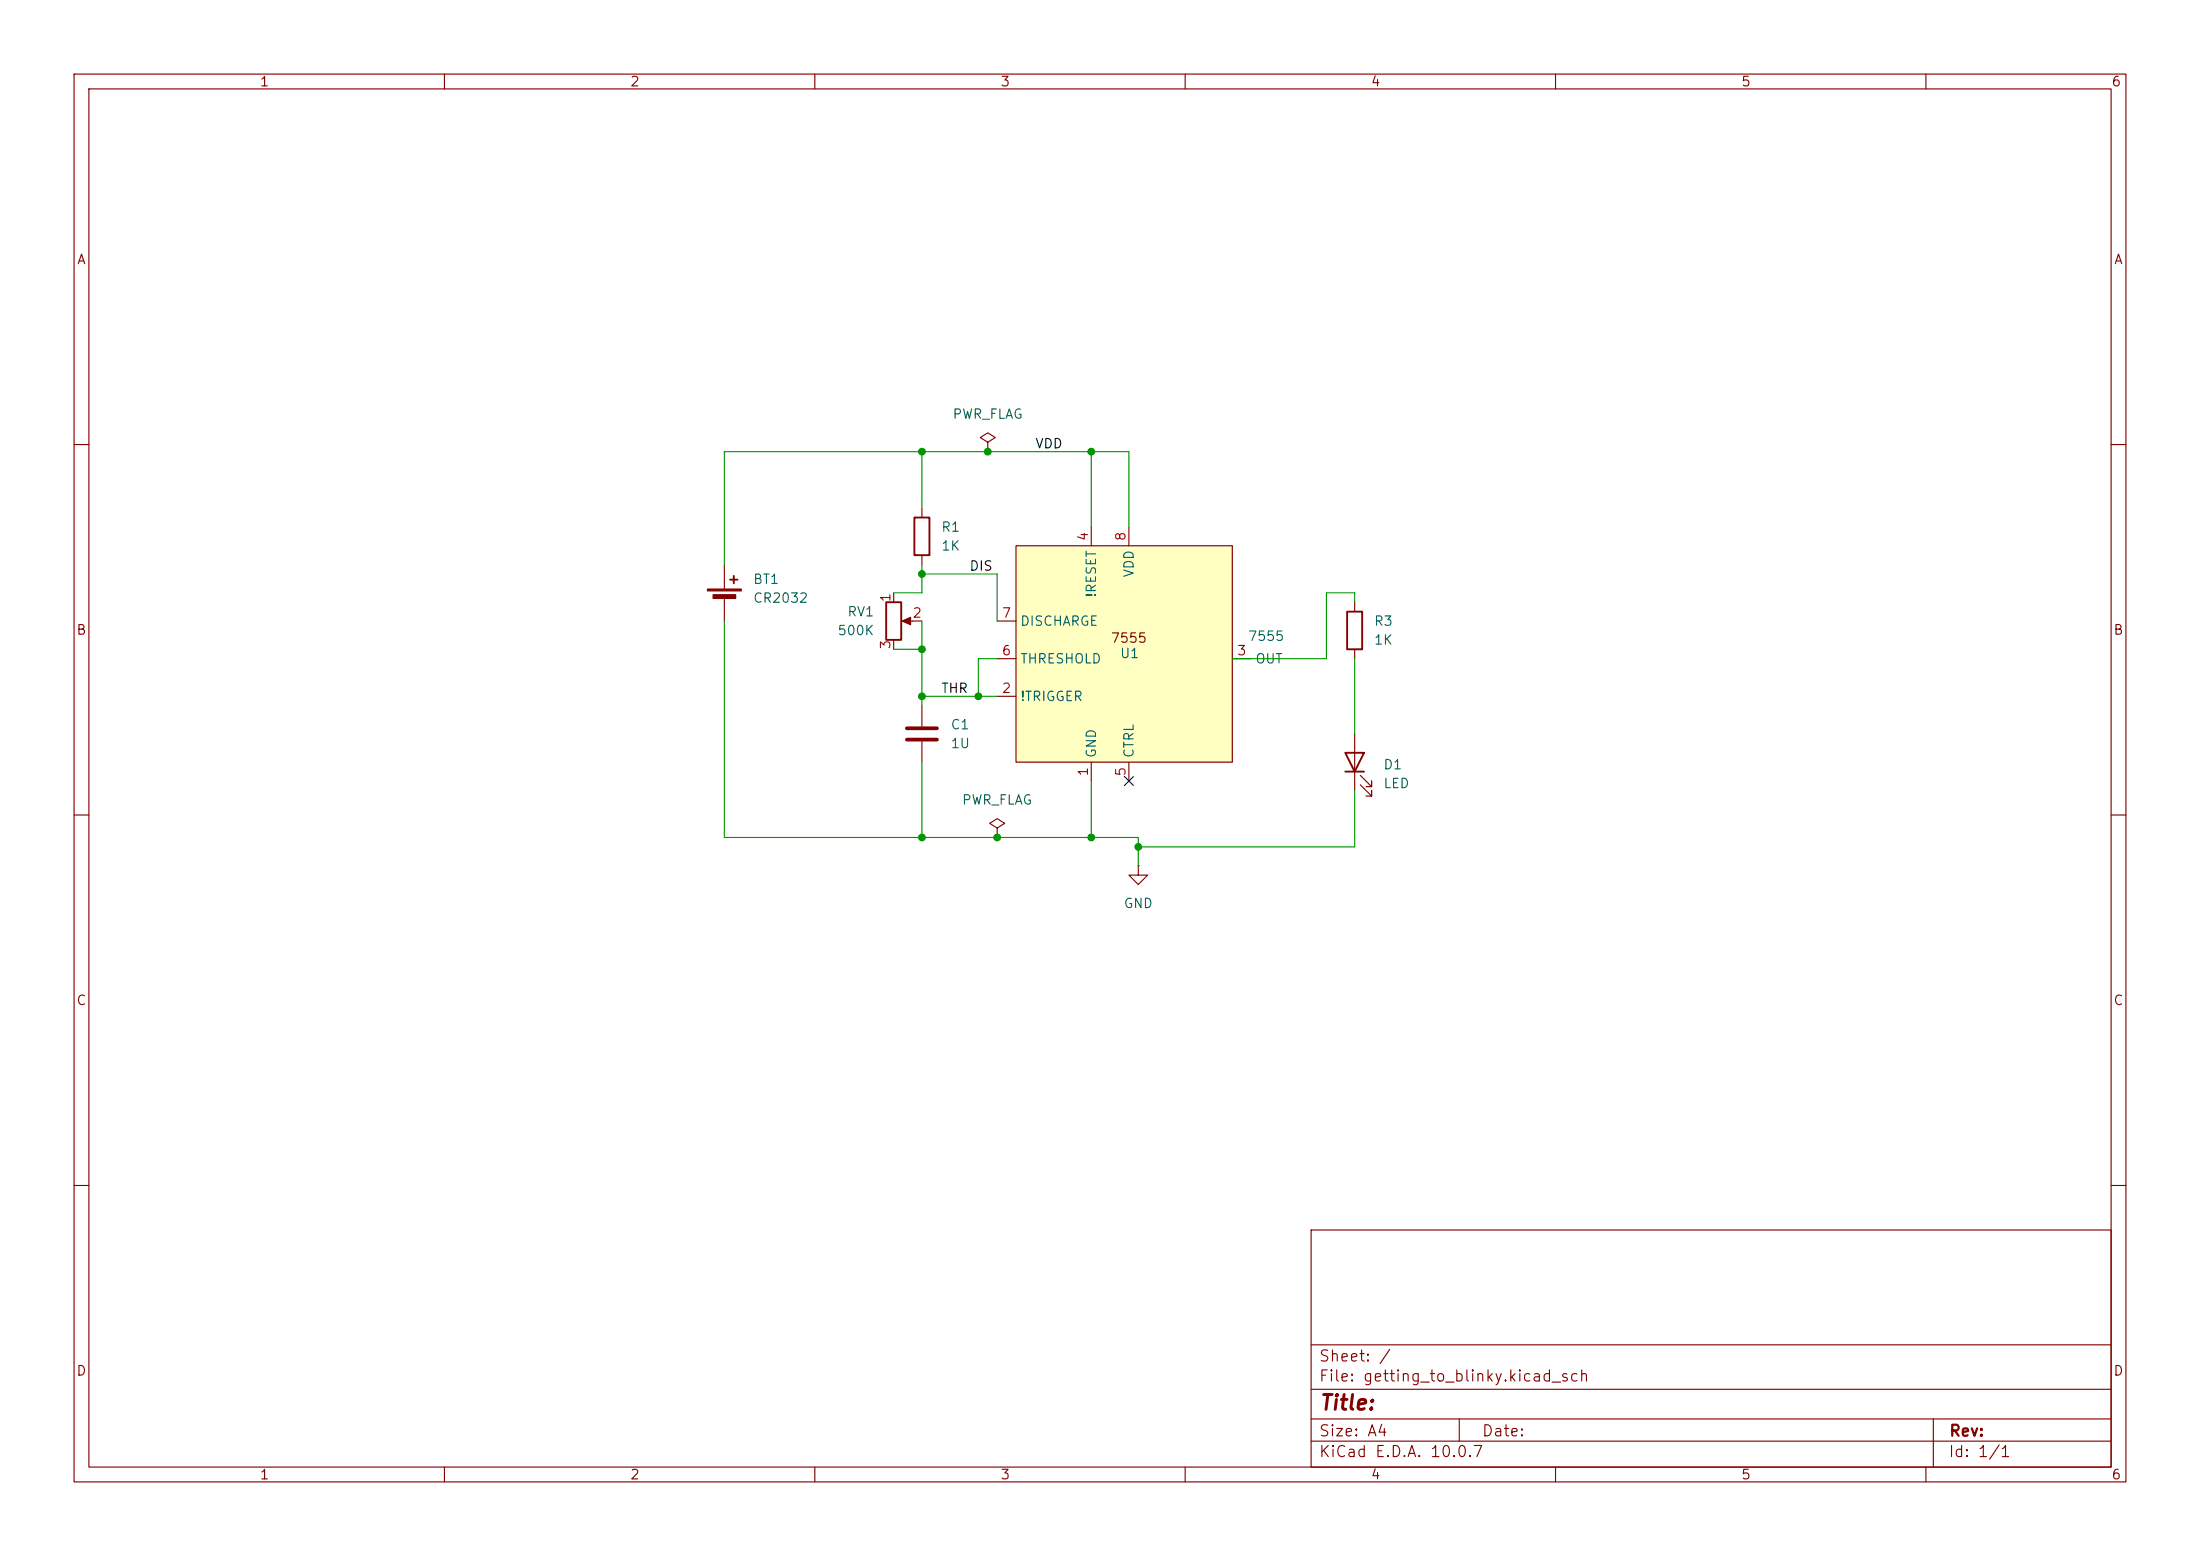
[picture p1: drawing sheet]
(kicad_sch
 (version 20260306)
 (generator "eeschema")
 (generator_version "10.0")
 (paper "A4")
 (lib_symbols
  (symbol "Device:Battery_Cell"
   (pin_numbers (hide yes))
   (pin_names
    (offset 0) (hide yes)) (exclude_from_sim no) (in_bom yes) (on_board yes)
   (in_pos_files yes)
   (duplicate_pin_numbers_are_jumpers no)
   (property "Reference" "BT" (at 2.54 2.54 0) (show_name no) (do_not_autoplace no) (effects (font (size 1.27 1.27)) (justify left)))
   (property "Value" "Battery_Cell" (at 2.54 0 0) (show_name no) (do_not_autoplace no) (effects (font (size 1.27 1.27)) (justify left)))
   (property "Footprint" "" (at 0 1.524 90) (show_name no) (do_not_autoplace no) (hide yes) (effects (font (size 1.27 1.27))))
   (property "Datasheet" "" (at 0 1.524 90) (show_name no) (do_not_autoplace no) (hide yes) (effects (font (size 1.27 1.27))))
   (property "Description" "Single-cell battery" (at 0 0 0) (show_name no) (do_not_autoplace no) (hide yes) (effects (font (size 1.27 1.27))))
   (property "Sim.Device" "V" (at 0 0 0) (show_name no) (do_not_autoplace no) (hide yes) (effects (font (size 1.27 1.27))))
   (property "Sim.Type" "DC" (at 0 0 0) (show_name no) (do_not_autoplace no) (hide yes) (effects (font (size 1.27 1.27))))
   (property "Sim.Pins" "1=+ 2=-" (at 0 0 0) (show_name no) (do_not_autoplace no) (hide yes) (effects (font (size 1.27 1.27))))
   (symbol "Battery_Cell_0_1"
    (rectangle (start -2.286 1.778) (end 2.286 1.524) (stroke (width 0) (type default)) (fill (type outline)))
    (rectangle (start -1.524 1.016) (end 1.524 0.508) (stroke (width 0) (type default)) (fill (type outline)))
    (polyline (pts (xy 0 1.778) (xy 0 2.54)) (stroke (width 0) (type default)) (fill (type none)))
    (polyline (pts (xy 0 0.762) (xy 0 0)) (stroke (width 0) (type default)) (fill (type none)))
    (polyline (pts (xy 0.762 3.048) (xy 1.778 3.048)) (stroke (width 0.254) (type default)) (fill (type none)))
    (polyline (pts (xy 1.27 3.556) (xy 1.27 2.54)) (stroke (width 0.254) (type default)) (fill (type none))))
   (symbol "Battery_Cell_1_1"
    (pin passive line (at 0 5.08 270) (length 2.54) (name "+" (effects (font (size 1.27 1.27)))) (number "1" (effects (font (size 1.27 1.27)))))
    (pin passive line (at 0 -2.54 90) (length 2.54) (name "-" (effects (font (size 1.27 1.27)))) (number "2" (effects (font (size 1.27 1.27))))))
   (embedded_fonts no))
  (symbol "Device:C"
   (pin_numbers (hide yes))
   (pin_names
    (offset 0.254)) (exclude_from_sim no) (in_bom yes) (on_board yes)
   (in_pos_files yes)
   (duplicate_pin_numbers_are_jumpers no)
   (property "Reference" "C" (at 0.635 2.54 0) (show_name no) (do_not_autoplace no) (effects (font (size 1.27 1.27)) (justify left)))
   (property "Value" "C" (at 0.635 -2.54 0) (show_name no) (do_not_autoplace no) (effects (font (size 1.27 1.27)) (justify left)))
   (property "Footprint" "" (at 0.9652 -3.81 0) (show_name no) (do_not_autoplace no) (hide yes) (effects (font (size 1.27 1.27))))
   (property "Datasheet" "" (at 0 0 0) (show_name no) (do_not_autoplace no) (hide yes) (effects (font (size 1.27 1.27))))
   (property "Description" "Unpolarized capacitor" (at 0 0 0) (show_name no) (do_not_autoplace no) (hide yes) (effects (font (size 1.27 1.27))))
   (symbol "C_0_1"
    (polyline (pts (xy -2.032 0.762) (xy 2.032 0.762)) (stroke (width 0.508) (type default)) (fill (type none)))
    (polyline (pts (xy -2.032 -0.762) (xy 2.032 -0.762)) (stroke (width 0.508) (type default)) (fill (type none))))
   (symbol "C_1_1"
    (pin passive line (at 0 3.81 270) (length 2.794) (name "" (effects (font (size 1.27 1.27)))) (number "1" (effects (font (size 1.27 1.27)))))
    (pin passive line (at 0 -3.81 90) (length 2.794) (name "" (effects (font (size 1.27 1.27)))) (number "2" (effects (font (size 1.27 1.27))))))
   (embedded_fonts no))
  (symbol "Device:LED"
   (pin_numbers (hide yes))
   (pin_names
    (offset 1.016) (hide yes)) (exclude_from_sim no) (in_bom yes) (on_board yes)
   (in_pos_files yes)
   (duplicate_pin_numbers_are_jumpers no)
   (property "Reference" "D" (at 0 2.54 0) (show_name no) (do_not_autoplace no) (effects (font (size 1.27 1.27))))
   (property "Value" "LED" (at 0 -2.54 0) (show_name no) (do_not_autoplace no) (effects (font (size 1.27 1.27))))
   (property "Footprint" "" (at 0 0 0) (show_name no) (do_not_autoplace no) (hide yes) (effects (font (size 1.27 1.27))))
   (property "Datasheet" "" (at 0 0 0) (show_name no) (do_not_autoplace no) (hide yes) (effects (font (size 1.27 1.27))))
   (property "Description" "Light emitting diode" (at 0 0 0) (show_name no) (do_not_autoplace no) (hide yes) (effects (font (size 1.27 1.27))))
   (property "Sim.Pins" "1=K 2=A" (at 0 0 0) (show_name no) (do_not_autoplace no) (hide yes) (effects (font (size 1.27 1.27))))
   (symbol "LED_0_1"
    (polyline (pts (xy -3.048 -0.762) (xy -4.572 -2.286) (xy -3.81 -2.286) (xy -4.572 -2.286) (xy -4.572 -1.524)) (stroke (width 0) (type default)) (fill (type none)))
    (polyline (pts (xy -1.778 -0.762) (xy -3.302 -2.286) (xy -2.54 -2.286) (xy -3.302 -2.286) (xy -3.302 -1.524)) (stroke (width 0) (type default)) (fill (type none)))
    (polyline (pts (xy -1.27 0) (xy 1.27 0)) (stroke (width 0) (type default)) (fill (type none)))
    (polyline (pts (xy -1.27 -1.27) (xy -1.27 1.27)) (stroke (width 0.254) (type default)) (fill (type none)))
    (polyline (pts (xy 1.27 -1.27) (xy 1.27 1.27) (xy -1.27 0) (xy 1.27 -1.27)) (stroke (width 0.254) (type default)) (fill (type none))))
   (symbol "LED_1_1"
    (pin passive line (at -3.81 0 0) (length 2.54) (name "K" (effects (font (size 1.27 1.27)))) (number "1" (effects (font (size 1.27 1.27)))))
    (pin passive line (at 3.81 0 180) (length 2.54) (name "A" (effects (font (size 1.27 1.27)))) (number "2" (effects (font (size 1.27 1.27))))))
   (embedded_fonts no))
  (symbol "Device:R"
   (pin_numbers (hide yes))
   (pin_names
    (offset 0)) (exclude_from_sim no) (in_bom yes) (on_board yes)
   (in_pos_files yes)
   (duplicate_pin_numbers_are_jumpers no)
   (property "Reference" "R" (at 2.032 0 90) (show_name no) (do_not_autoplace no) (effects (font (size 1.27 1.27))))
   (property "Value" "R" (at 0 0 90) (show_name no) (do_not_autoplace no) (effects (font (size 1.27 1.27))))
   (property "Footprint" "" (at -1.778 0 90) (show_name no) (do_not_autoplace no) (hide yes) (effects (font (size 1.27 1.27))))
   (property "Datasheet" "" (at 0 0 0) (show_name no) (do_not_autoplace no) (hide yes) (effects (font (size 1.27 1.27))))
   (property "Description" "Resistor" (at 0 0 0) (show_name no) (do_not_autoplace no) (hide yes) (effects (font (size 1.27 1.27))))
   (symbol "R_0_1"
    (rectangle (start -1.016 -2.54) (end 1.016 2.54) (stroke (width 0.254) (type default)) (fill (type none))))
   (symbol "R_1_1"
    (pin passive line (at 0 3.81 270) (length 1.27) (name "" (effects (font (size 1.27 1.27)))) (number "1" (effects (font (size 1.27 1.27)))))
    (pin passive line (at 0 -3.81 90) (length 1.27) (name "" (effects (font (size 1.27 1.27)))) (number "2" (effects (font (size 1.27 1.27))))))
   (embedded_fonts no))
  (symbol "Device:R_Potentiometer"
   (pin_names
    (offset 1.016) (hide yes)) (exclude_from_sim no) (in_bom yes) (on_board yes)
   (in_pos_files yes)
   (duplicate_pin_numbers_are_jumpers no)
   (property "Reference" "RV" (at -4.445 0 90) (show_name no) (do_not_autoplace no) (effects (font (size 1.27 1.27))))
   (property "Value" "R_Potentiometer" (at -2.54 0 90) (show_name no) (do_not_autoplace no) (effects (font (size 1.27 1.27))))
   (property "Footprint" "" (at 0 0 0) (show_name no) (do_not_autoplace no) (hide yes) (effects (font (size 1.27 1.27))))
   (property "Datasheet" "" (at 0 0 0) (show_name no) (do_not_autoplace no) (hide yes) (effects (font (size 1.27 1.27))))
   (property "Description" "Potentiometer" (at 0 0 0) (show_name no) (do_not_autoplace no) (hide yes) (effects (font (size 1.27 1.27))))
   (property "Sim.Device" "R" (at 0 0 0) (show_name no) (do_not_autoplace no) (hide yes) (effects (font (size 1.27 1.27))))
   (property "Sim.Type" "POT" (at 0 0 0) (show_name no) (do_not_autoplace no) (hide yes) (effects (font (size 1.27 1.27))))
   (property "Sim.Pins" "1=r0 2=wiper 3=r1" (at 0 0 0) (show_name no) (do_not_autoplace no) (hide yes) (effects (font (size 1.27 1.27))))
   (symbol "R_Potentiometer_0_1"
    (rectangle (start 1.016 2.54) (end -1.016 -2.54) (stroke (width 0.254) (type default)) (fill (type none)))
    (polyline (pts (xy 1.143 0) (xy 2.286 0.508) (xy 2.286 -0.508) (xy 1.143 0)) (stroke (width 0) (type default)) (fill (type outline)))
    (polyline (pts (xy 2.54 0) (xy 1.524 0)) (stroke (width 0) (type default)) (fill (type none))))
   (symbol "R_Potentiometer_1_1"
    (pin passive line (at 0 3.81 270) (length 1.27) (name "1" (effects (font (size 1.27 1.27)))) (number "1" (effects (font (size 1.27 1.27)))))
    (pin passive line (at 3.81 0 180) (length 1.27) (name "2" (effects (font (size 1.27 1.27)))) (number "2" (effects (font (size 1.27 1.27)))))
    (pin passive line (at 0 -3.81 90) (length 1.27) (name "3" (effects (font (size 1.27 1.27)))) (number "3" (effects (font (size 1.27 1.27))))))
   (embedded_fonts no))
  (symbol "GTB5:7555" (exclude_from_sim no) (in_bom yes) (on_board yes)
   (in_pos_files yes)
   (duplicate_pin_numbers_are_jumpers no)
   (property "Reference" "U" (at 16.002 -17.526 0) (show_name no) (do_not_autoplace no) (effects (font (size 1.27 1.27))))
   (property "Value" "" (at 0 0 0) (show_name no) (do_not_autoplace no) (effects (font (size 1.27 1.27))))
   (property "Footprint" "" (at 0 0 0) (show_name no) (do_not_autoplace no) (hide yes) (effects (font (size 1.27 1.27))))
   (property "Datasheet" "" (at 0 0 0) (show_name no) (do_not_autoplace no) (hide yes) (effects (font (size 1.27 1.27))))
   (property "Description" "" (at 0 0 0) (show_name no) (do_not_autoplace no) (hide yes) (effects (font (size 1.27 1.27))))
   (symbol "7555_1_1"
    (rectangle (start -13.97 12.7) (end 15.24 -16.51) (stroke (width 0) (type solid)) (fill (type background)))
    (text "7555" (at 1.27 0.254 0) (effects (font (size 1.27 1.27))))
    (pin power_in line (at -3.81 -19.05 90) (length 2.54) (name "GND" (effects (font (size 1.27 1.27)))) (number "1" (effects (font (size 1.27 1.27)))))
    (pin input line (at -16.51 -7.62 0) (length 2.54) (name "!TRIGGER" (effects (font (size 1.27 1.27)))) (number "2" (effects (font (size 1.27 1.27)))))
    (pin output line (at 15.24 -2.54 0) (length 2.54) (name "OUT" (effects (font (size 1.27 1.27)))) (number "3" (effects (font (size 1.27 1.27)))))
    (pin input line (at -3.81 15.24 270) (length 2.54) (name "!RESET" (effects (font (size 1.27 1.27)))) (number "4" (effects (font (size 1.27 1.27)))))
    (pin input line (at 1.27 -19.05 90) (length 2.54) (name "CTRL" (effects (font (size 1.27 1.27)))) (number "5" (effects (font (size 1.27 1.27)))))
    (pin input line (at -16.51 -2.54 0) (length 2.54) (name "THRESHOLD" (effects (font (size 1.27 1.27)))) (number "6" (effects (font (size 1.27 1.27)))))
    (pin input line (at -16.51 2.54 0) (length 2.54) (name "DISCHARGE" (effects (font (size 1.27 1.27)))) (number "7" (effects (font (size 1.27 1.27)))))
    (pin power_in line (at 1.27 15.24 270) (length 2.54) (name "VDD" (effects (font (size 1.27 1.27)))) (number "8" (effects (font (size 1.27 1.27))))))
   (embedded_fonts no))
  (symbol "power:GND"
   (power global)
   (pin_numbers (hide yes))
   (pin_names
    (offset 0) (hide yes)) (exclude_from_sim no) (in_bom yes) (on_board yes)
   (in_pos_files yes)
   (duplicate_pin_numbers_are_jumpers no)
   (property "Reference" "#PWR" (at 0 -6.35 0) (show_name no) (do_not_autoplace no) (hide yes) (effects (font (size 1.27 1.27))))
   (property "Value" "GND" (at 0 -3.81 0) (show_name no) (do_not_autoplace no) (effects (font (size 1.27 1.27))))
   (property "Footprint" "" (at 0 0 0) (show_name no) (do_not_autoplace no) (hide yes) (effects (font (size 1.27 1.27))))
   (property "Datasheet" "" (at 0 0 0) (show_name no) (do_not_autoplace no) (hide yes) (effects (font (size 1.27 1.27))))
   (property "Description" "Power symbol creates a global label with name \"GND\" , ground" (at 0 0 0) (show_name no) (do_not_autoplace no) (hide yes) (effects (font (size 1.27 1.27))))
   (symbol "GND_0_1"
    (polyline (pts (xy 0 0) (xy 0 -1.27) (xy 1.27 -1.27) (xy 0 -2.54) (xy -1.27 -1.27) (xy 0 -1.27)) (stroke (width 0) (type default)) (fill (type none))))
   (symbol "GND_1_1"
    (pin power_in line (at 0 0 270) (length 0) (name "" (effects (font (size 1.27 1.27)))) (number "1" (effects (font (size 1.27 1.27))))))
   (embedded_fonts no))
  (symbol "power:PWR_FLAG"
   (power global)
   (pin_numbers (hide yes))
   (pin_names
    (offset 0) (hide yes)) (exclude_from_sim no) (in_bom yes) (on_board yes)
   (in_pos_files yes)
   (duplicate_pin_numbers_are_jumpers no)
   (property "Reference" "#FLG" (at 0 1.905 0) (show_name no) (do_not_autoplace no) (hide yes) (effects (font (size 1.27 1.27))))
   (property "Value" "PWR_FLAG" (at 0 3.81 0) (show_name no) (do_not_autoplace no) (effects (font (size 1.27 1.27))))
   (property "Footprint" "" (at 0 0 0) (show_name no) (do_not_autoplace no) (hide yes) (effects (font (size 1.27 1.27))))
   (property "Datasheet" "" (at 0 0 0) (show_name no) (do_not_autoplace no) (hide yes) (effects (font (size 1.27 1.27))))
   (property "Description" "Special symbol for telling ERC where power comes from" (at 0 0 0) (show_name no) (do_not_autoplace no) (hide yes) (effects (font (size 1.27 1.27))))
   (symbol "PWR_FLAG_0_0"
    (pin power_out line (at 0 0 90) (length 0) (name "" (effects (font (size 1.27 1.27)))) (number "1" (effects (font (size 1.27 1.27))))))
   (symbol "PWR_FLAG_0_1"
    (polyline (pts (xy 0 0) (xy 0 1.27) (xy -1.016 1.905) (xy 0 2.54) (xy 1.016 1.905) (xy 0 1.27)) (stroke (width 0) (type default)) (fill (type none))))
   (embedded_fonts no)))
 (junction
  (at 147.32 113.03)
  (diameter 0)
  (color 0 0 0 0))
 (junction
  (at 124.46 113.03)
  (diameter 0)
  (color 0 0 0 0))
 (junction
  (at 124.46 93.98)
  (diameter 0)
  (color 0 0 0 0))
 (junction
  (at 153.67 114.3)
  (diameter 0)
  (color 0 0 0 0))
 (junction
  (at 133.35 60.96)
  (diameter 0)
  (color 0 0 0 0))
 (junction
  (at 124.46 77.47)
  (diameter 0)
  (color 0 0 0 0))
 (junction
  (at 134.62 113.03)
  (diameter 0)
  (color 0 0 0 0))
 (junction
  (at 147.32 60.96)
  (diameter 0)
  (color 0 0 0 0))
 (junction
  (at 124.46 60.96)
  (diameter 0)
  (color 0 0 0 0))
 (junction
  (at 124.46 87.63)
  (diameter 0)
  (color 0 0 0 0))
 (junction
  (at 132.08 93.98)
  (diameter 0)
  (color 0 0 0 0))
 (no_connect
  (at 152.4 105.41))
 (wire
  (pts (xy 182.88 88.9) (xy 182.88 99.06))
  (stroke (width 0) (type default)))
 (wire
  (pts (xy 134.62 83.82) (xy 134.62 77.47))
  (stroke (width 0) (type default)))
 (wire
  (pts (xy 153.67 114.3) (xy 153.67 116.84))
  (stroke (width 0) (type default)))
 (wire
  (pts (xy 124.46 87.63) (xy 124.46 93.98))
  (stroke (width 0) (type default)))
 (wire
  (pts (xy 182.88 114.3) (xy 153.67 114.3))
  (stroke (width 0) (type default)))
 (wire
  (pts (xy 132.08 88.9) (xy 132.08 93.98))
  (stroke (width 0) (type default)))
 (wire
  (pts (xy 147.32 113.03) (xy 153.67 113.03))
  (stroke (width 0) (type default)))
 (wire
  (pts (xy 124.46 60.96) (xy 133.35 60.96))
  (stroke (width 0) (type default)))
 (wire
  (pts (xy 124.46 113.03) (xy 97.79 113.03))
  (stroke (width 0) (type default)))
 (wire
  (pts (xy 147.32 60.96) (xy 152.4 60.96))
  (stroke (width 0) (type default)))
 (wire
  (pts (xy 124.46 77.47) (xy 124.46 80.01))
  (stroke (width 0) (type default)))
 (wire
  (pts (xy 124.46 93.98) (xy 132.08 93.98))
  (stroke (width 0) (type default)))
 (wire
  (pts (xy 147.32 60.96) (xy 147.32 71.12))
  (stroke (width 0) (type default)))
 (wire
  (pts (xy 133.35 60.96) (xy 147.32 60.96))
  (stroke (width 0) (type default)))
 (wire
  (pts (xy 124.46 83.82) (xy 124.46 87.63))
  (stroke (width 0) (type default)))
 (wire
  (pts (xy 179.07 80.01) (xy 182.88 80.01))
  (stroke (width 0) (type default)))
 (wire
  (pts (xy 124.46 102.87) (xy 124.46 113.03))
  (stroke (width 0) (type default)))
 (wire
  (pts (xy 124.46 77.47) (xy 134.62 77.47))
  (stroke (width 0) (type default)))
 (wire
  (pts (xy 124.46 76.2) (xy 124.46 77.47))
  (stroke (width 0) (type default)))
 (wire
  (pts (xy 182.88 106.68) (xy 182.88 114.3))
  (stroke (width 0) (type default)))
 (wire
  (pts (xy 179.07 88.9) (xy 179.07 80.01))
  (stroke (width 0) (type default)))
 (wire
  (pts (xy 182.88 80.01) (xy 182.88 81.28))
  (stroke (width 0) (type default)))
 (wire
  (pts (xy 120.65 87.63) (xy 124.46 87.63))
  (stroke (width 0) (type default)))
 (wire
  (pts (xy 124.46 113.03) (xy 134.62 113.03))
  (stroke (width 0) (type default)))
 (wire
  (pts (xy 153.67 113.03) (xy 153.67 114.3))
  (stroke (width 0) (type default)))
 (wire
  (pts (xy 124.46 93.98) (xy 124.46 95.25))
  (stroke (width 0) (type default)))
 (wire
  (pts (xy 97.79 60.96) (xy 124.46 60.96))
  (stroke (width 0) (type default)))
 (wire
  (pts (xy 166.37 88.9) (xy 179.07 88.9))
  (stroke (width 0) (type default)))
 (wire
  (pts (xy 120.65 80.01) (xy 124.46 80.01))
  (stroke (width 0) (type default)))
 (wire
  (pts (xy 147.32 105.41) (xy 147.32 113.03))
  (stroke (width 0) (type default)))
 (wire
  (pts (xy 97.79 76.2) (xy 97.79 60.96))
  (stroke (width 0) (type default)))
 (wire
  (pts (xy 132.08 93.98) (xy 134.62 93.98))
  (stroke (width 0) (type default)))
 (wire
  (pts (xy 152.4 60.96) (xy 152.4 71.12))
  (stroke (width 0) (type default)))
 (wire
  (pts (xy 97.79 113.03) (xy 97.79 83.82))
  (stroke (width 0) (type default)))
 (wire
  (pts (xy 124.46 60.96) (xy 124.46 68.58))
  (stroke (width 0) (type default)))
 (wire
  (pts (xy 134.62 113.03) (xy 147.32 113.03))
  (stroke (width 0) (type default)))
 (wire
  (pts (xy 134.62 88.9) (xy 132.08 88.9))
  (stroke (width 0) (type default)))
 (label "DIS"
  (at 130.81 77.47 0)
  (effects (font (size 1.27 1.27)) (justify left bottom)))
 (label "THR"
  (at 127 93.98 0)
  (effects (font (size 1.27 1.27)) (justify left bottom)))
 (label "VDD"
  (at 139.7 60.96 0)
  (effects (font (size 1.27 1.27)) (justify left bottom)))
 (symbol
  (lib_id "Device:Battery_Cell")
  (at 97.79 81.28 0)
  (unit 1)
  (body_style 1)
  (exclude_from_sim no)
  (in_bom yes)
  (on_board yes)
  (in_pos_files yes)
  (dnp no)
  (fields_autoplaced yes)
  (property "Reference" "BT1" (at 101.6 78.1684 0) (show_name no) (do_not_autoplace no) (effects (font (size 1.27 1.27)) (justify left)))
  (property "Value" "CR2032" (at 101.6 80.7084 0) (show_name no) (do_not_autoplace no) (effects (font (size 1.27 1.27)) (justify left)))
  (property "Footprint" "getting_to_blinky:S8211-46R" (at 97.79 79.756 90) (hide yes) (show_name no) (do_not_autoplace no) (effects (font (size 1.27 1.27))))
  (property "Datasheet" "" (at 97.79 79.756 90) (hide yes) (show_name no) (do_not_autoplace no) (effects (font (size 1.27 1.27))))
  (property "Description" "Single-cell battery" (at 97.79 81.28 0) (hide yes) (show_name no) (do_not_autoplace no) (effects (font (size 1.27 1.27))))
  (property "Sim.Device" "V" (at 97.79 81.28 0) (hide yes) (show_name no) (do_not_autoplace no) (effects (font (size 1.27 1.27))))
  (property "Sim.Type" "DC" (at 97.79 81.28 0) (hide yes) (show_name no) (do_not_autoplace no) (effects (font (size 1.27 1.27))))
  (property "Sim.Pins" "1=+ 2=-" (at 97.79 81.28 0) (hide yes) (show_name no) (do_not_autoplace no) (effects (font (size 1.27 1.27))))
  (pin "1")
  (pin "2"))
 (symbol
  (lib_id "Device:R")
  (at 182.88 85.09 0)
  (unit 1)
  (body_style 1)
  (exclude_from_sim no)
  (in_bom yes)
  (on_board yes)
  (in_pos_files yes)
  (dnp no)
  (fields_autoplaced yes)
  (property "Reference" "R3" (at 185.42 83.8199 0) (show_name no) (do_not_autoplace no) (effects (font (size 1.27 1.27)) (justify left)))
  (property "Value" "1K" (at 185.42 86.3599 0) (show_name no) (do_not_autoplace no) (effects (font (size 1.27 1.27)) (justify left)))
  (property "Footprint" "Resistor_SMD:R_0805_2012Metric_Pad1.20x1.40mm_HandSolder" (at 181.102 85.09 90) (hide yes) (show_name no) (do_not_autoplace no) (effects (font (size 1.27 1.27))))
  (property "Datasheet" "" (at 182.88 85.09 0) (hide yes) (show_name no) (do_not_autoplace no) (effects (font (size 1.27 1.27))))
  (property "Description" "Resistor" (at 182.88 85.09 0) (hide yes) (show_name no) (do_not_autoplace no) (effects (font (size 1.27 1.27))))
  (pin "2")
  (pin "1"))
 (symbol
  (lib_id "Device:C")
  (at 124.46 99.06 0)
  (unit 1)
  (body_style 1)
  (exclude_from_sim no)
  (in_bom yes)
  (on_board yes)
  (in_pos_files yes)
  (dnp no)
  (fields_autoplaced yes)
  (property "Reference" "C1" (at 128.27 97.7899 0) (show_name no) (do_not_autoplace no) (effects (font (size 1.27 1.27)) (justify left)))
  (property "Value" "1U" (at 128.27 100.3299 0) (show_name no) (do_not_autoplace no) (effects (font (size 1.27 1.27)) (justify left)))
  (property "Footprint" "Capacitor_SMD:C_0805_2012Metric_Pad1.18x1.45mm_HandSolder" (at 125.4252 102.87 0) (hide yes) (show_name no) (do_not_autoplace no) (effects (font (size 1.27 1.27))))
  (property "Datasheet" "" (at 124.46 99.06 0) (hide yes) (show_name no) (do_not_autoplace no) (effects (font (size 1.27 1.27))))
  (property "Description" "Unpolarized capacitor" (at 124.46 99.06 0) (hide yes) (show_name no) (do_not_autoplace no) (effects (font (size 1.27 1.27))))
  (pin "2")
  (pin "1"))
 (symbol
  (lib_id "power:PWR_FLAG")
  (at 133.35 60.96 0)
  (unit 1)
  (body_style 1)
  (exclude_from_sim no)
  (in_bom yes)
  (on_board yes)
  (in_pos_files yes)
  (dnp no)
  (fields_autoplaced yes)
  (property "Reference" "#FLG01" (at 133.35 59.055 0) (hide yes) (show_name no) (do_not_autoplace no) (effects (font (size 1.27 1.27))))
  (property "Value" "PWR_FLAG" (at 133.35 55.88 0) (show_name no) (do_not_autoplace no) (effects (font (size 1.27 1.27))))
  (property "Footprint" "" (at 133.35 60.96 0) (hide yes) (show_name no) (do_not_autoplace no) (effects (font (size 1.27 1.27))))
  (property "Datasheet" "" (at 133.35 60.96 0) (hide yes) (show_name no) (do_not_autoplace no) (effects (font (size 1.27 1.27))))
  (property "Description" "Special symbol for telling ERC where power comes from" (at 133.35 60.96 0) (hide yes) (show_name no) (do_not_autoplace no) (effects (font (size 1.27 1.27))))
  (pin "1"))
 (symbol
  (lib_id "power:GND")
  (at 153.67 116.84 0)
  (unit 1)
  (body_style 1)
  (exclude_from_sim no)
  (in_bom yes)
  (on_board yes)
  (in_pos_files yes)
  (dnp no)
  (fields_autoplaced yes)
  (property "Reference" "#PWR01" (at 153.67 123.19 0) (hide yes) (show_name no) (do_not_autoplace no) (effects (font (size 1.27 1.27))))
  (property "Value" "GND" (at 153.67 121.92 0) (show_name no) (do_not_autoplace no) (effects (font (size 1.27 1.27))))
  (property "Footprint" "" (at 153.67 116.84 0) (hide yes) (show_name no) (do_not_autoplace no) (effects (font (size 1.27 1.27))))
  (property "Datasheet" "" (at 153.67 116.84 0) (hide yes) (show_name no) (do_not_autoplace no) (effects (font (size 1.27 1.27))))
  (property "Description" "Power symbol creates a global label with name \"GND\" , ground" (at 153.67 116.84 0) (hide yes) (show_name no) (do_not_autoplace no) (effects (font (size 1.27 1.27))))
  (pin "1"))
 (symbol
  (lib_id "Device:R_Potentiometer")
  (at 120.65 83.82 0)
  (unit 1)
  (body_style 1)
  (exclude_from_sim no)
  (in_bom yes)
  (on_board yes)
  (in_pos_files yes)
  (dnp no)
  (fields_autoplaced yes)
  (property "Reference" "RV1" (at 118.11 82.5499 0) (show_name no) (do_not_autoplace no) (effects (font (size 1.27 1.27)) (justify right)))
  (property "Value" "500K" (at 118.11 85.0899 0) (show_name no) (do_not_autoplace no) (effects (font (size 1.27 1.27)) (justify right)))
  (property "Footprint" "Potentiometer_SMD:Potentiometer_Bourns_3314G_Vertical" (at 120.65 83.82 0) (hide yes) (show_name no) (do_not_autoplace no) (effects (font (size 1.27 1.27))))
  (property "Datasheet" "" (at 120.65 83.82 0) (hide yes) (show_name no) (do_not_autoplace no) (effects (font (size 1.27 1.27))))
  (property "Description" "Potentiometer" (at 120.65 83.82 0) (hide yes) (show_name no) (do_not_autoplace no) (effects (font (size 1.27 1.27))))
  (property "Sim.Device" "R" (at 120.65 83.82 0) (hide yes) (show_name no) (do_not_autoplace no) (effects (font (size 1.27 1.27))))
  (property "Sim.Type" "POT" (at 120.65 83.82 0) (hide yes) (show_name no) (do_not_autoplace no) (effects (font (size 1.27 1.27))))
  (property "Sim.Pins" "1=r0 2=wiper 3=r1" (at 120.65 83.82 0) (hide yes) (show_name no) (do_not_autoplace no) (effects (font (size 1.27 1.27))))
  (pin "3")
  (pin "2")
  (pin "1"))
 (symbol
  (lib_id "Device:R")
  (at 124.46 72.39 0)
  (unit 1)
  (body_style 1)
  (exclude_from_sim no)
  (in_bom yes)
  (on_board yes)
  (in_pos_files yes)
  (dnp no)
  (fields_autoplaced yes)
  (property "Reference" "R1" (at 127 71.1199 0) (show_name no) (do_not_autoplace no) (effects (font (size 1.27 1.27)) (justify left)))
  (property "Value" "1K" (at 127 73.6599 0) (show_name no) (do_not_autoplace no) (effects (font (size 1.27 1.27)) (justify left)))
  (property "Footprint" "Resistor_SMD:R_0805_2012Metric_Pad1.20x1.40mm_HandSolder" (at 122.682 72.39 90) (hide yes) (show_name no) (do_not_autoplace no) (effects (font (size 1.27 1.27))))
  (property "Datasheet" "" (at 124.46 72.39 0) (hide yes) (show_name no) (do_not_autoplace no) (effects (font (size 1.27 1.27))))
  (property "Description" "Resistor" (at 124.46 72.39 0) (hide yes) (show_name no) (do_not_autoplace no) (effects (font (size 1.27 1.27))))
  (pin "2")
  (pin "1"))
 (symbol
  (lib_id "GTB5:7555")
  (at 151.13 86.36 0)
  (unit 1)
  (body_style 1)
  (exclude_from_sim no)
  (in_bom yes)
  (on_board yes)
  (in_pos_files yes)
  (dnp no)
  (property "Reference" "U1" (at 151.13 88.9 0) (show_name no) (do_not_autoplace no) (effects (font (size 1.27 1.27)) (justify left bottom)))
  (property "Value" "7555" (at 170.942 85.852 0) (show_name no) (do_not_autoplace no) (effects (font (size 1.27 1.27))))
  (property "Footprint" "Package_SO:SOIC-8_3.9x4.9mm_P1.27mm" (at 151.13 86.36 0) (hide yes) (show_name no) (do_not_autoplace no) (effects (font (size 1.27 1.27))))
  (property "Datasheet" "" (at 151.13 86.36 0) (hide yes) (show_name no) (do_not_autoplace no) (effects (font (size 1.27 1.27))))
  (property "Description" "" (at 151.13 86.36 0) (hide yes) (show_name no) (do_not_autoplace no) (effects (font (size 1.27 1.27))))
  (pin "4")
  (pin "7")
  (pin "5")
  (pin "6")
  (pin "3")
  (pin "2")
  (pin "1")
  (pin "8"))
 (symbol
  (lib_id "Device:LED")
  (at 182.88 102.87 90)
  (unit 1)
  (body_style 1)
  (exclude_from_sim no)
  (in_bom yes)
  (on_board yes)
  (in_pos_files yes)
  (dnp no)
  (fields_autoplaced yes)
  (property "Reference" "D1" (at 186.69 103.1874 90) (show_name no) (do_not_autoplace no) (effects (font (size 1.27 1.27)) (justify right)))
  (property "Value" "LED" (at 186.69 105.7274 90) (show_name no) (do_not_autoplace no) (effects (font (size 1.27 1.27)) (justify right)))
  (property "Footprint" "LED_SMD:LED_0805_2012Metric_Pad1.15x1.40mm_HandSolder" (at 182.88 102.87 0) (hide yes) (show_name no) (do_not_autoplace no) (effects (font (size 1.27 1.27))))
  (property "Datasheet" "" (at 182.88 102.87 0) (hide yes) (show_name no) (do_not_autoplace no) (effects (font (size 1.27 1.27))))
  (property "Description" "Light emitting diode" (at 182.88 102.87 0) (hide yes) (show_name no) (do_not_autoplace no) (effects (font (size 1.27 1.27))))
  (property "Sim.Pins" "1=K 2=A" (at 182.88 102.87 0) (hide yes) (show_name no) (do_not_autoplace no) (effects (font (size 1.27 1.27))))
  (pin "1")
  (pin "2"))
 (symbol
  (lib_id "power:PWR_FLAG")
  (at 134.62 113.03 0)
  (unit 1)
  (body_style 1)
  (exclude_from_sim no)
  (in_bom yes)
  (on_board yes)
  (in_pos_files yes)
  (dnp no)
  (fields_autoplaced yes)
  (property "Reference" "#FLG02" (at 134.62 111.125 0) (hide yes) (show_name no) (do_not_autoplace no) (effects (font (size 1.27 1.27))))
  (property "Value" "PWR_FLAG" (at 134.62 107.95 0) (show_name no) (do_not_autoplace no) (effects (font (size 1.27 1.27))))
  (property "Footprint" "" (at 134.62 113.03 0) (hide yes) (show_name no) (do_not_autoplace no) (effects (font (size 1.27 1.27))))
  (property "Datasheet" "" (at 134.62 113.03 0) (hide yes) (show_name no) (do_not_autoplace no) (effects (font (size 1.27 1.27))))
  (property "Description" "Special symbol for telling ERC where power comes from" (at 134.62 113.03 0) (hide yes) (show_name no) (do_not_autoplace no) (effects (font (size 1.27 1.27))))
  (pin "1"))
 (sheet_instances
  (path ""
   (page "1")))
 (embedded_fonts no))
